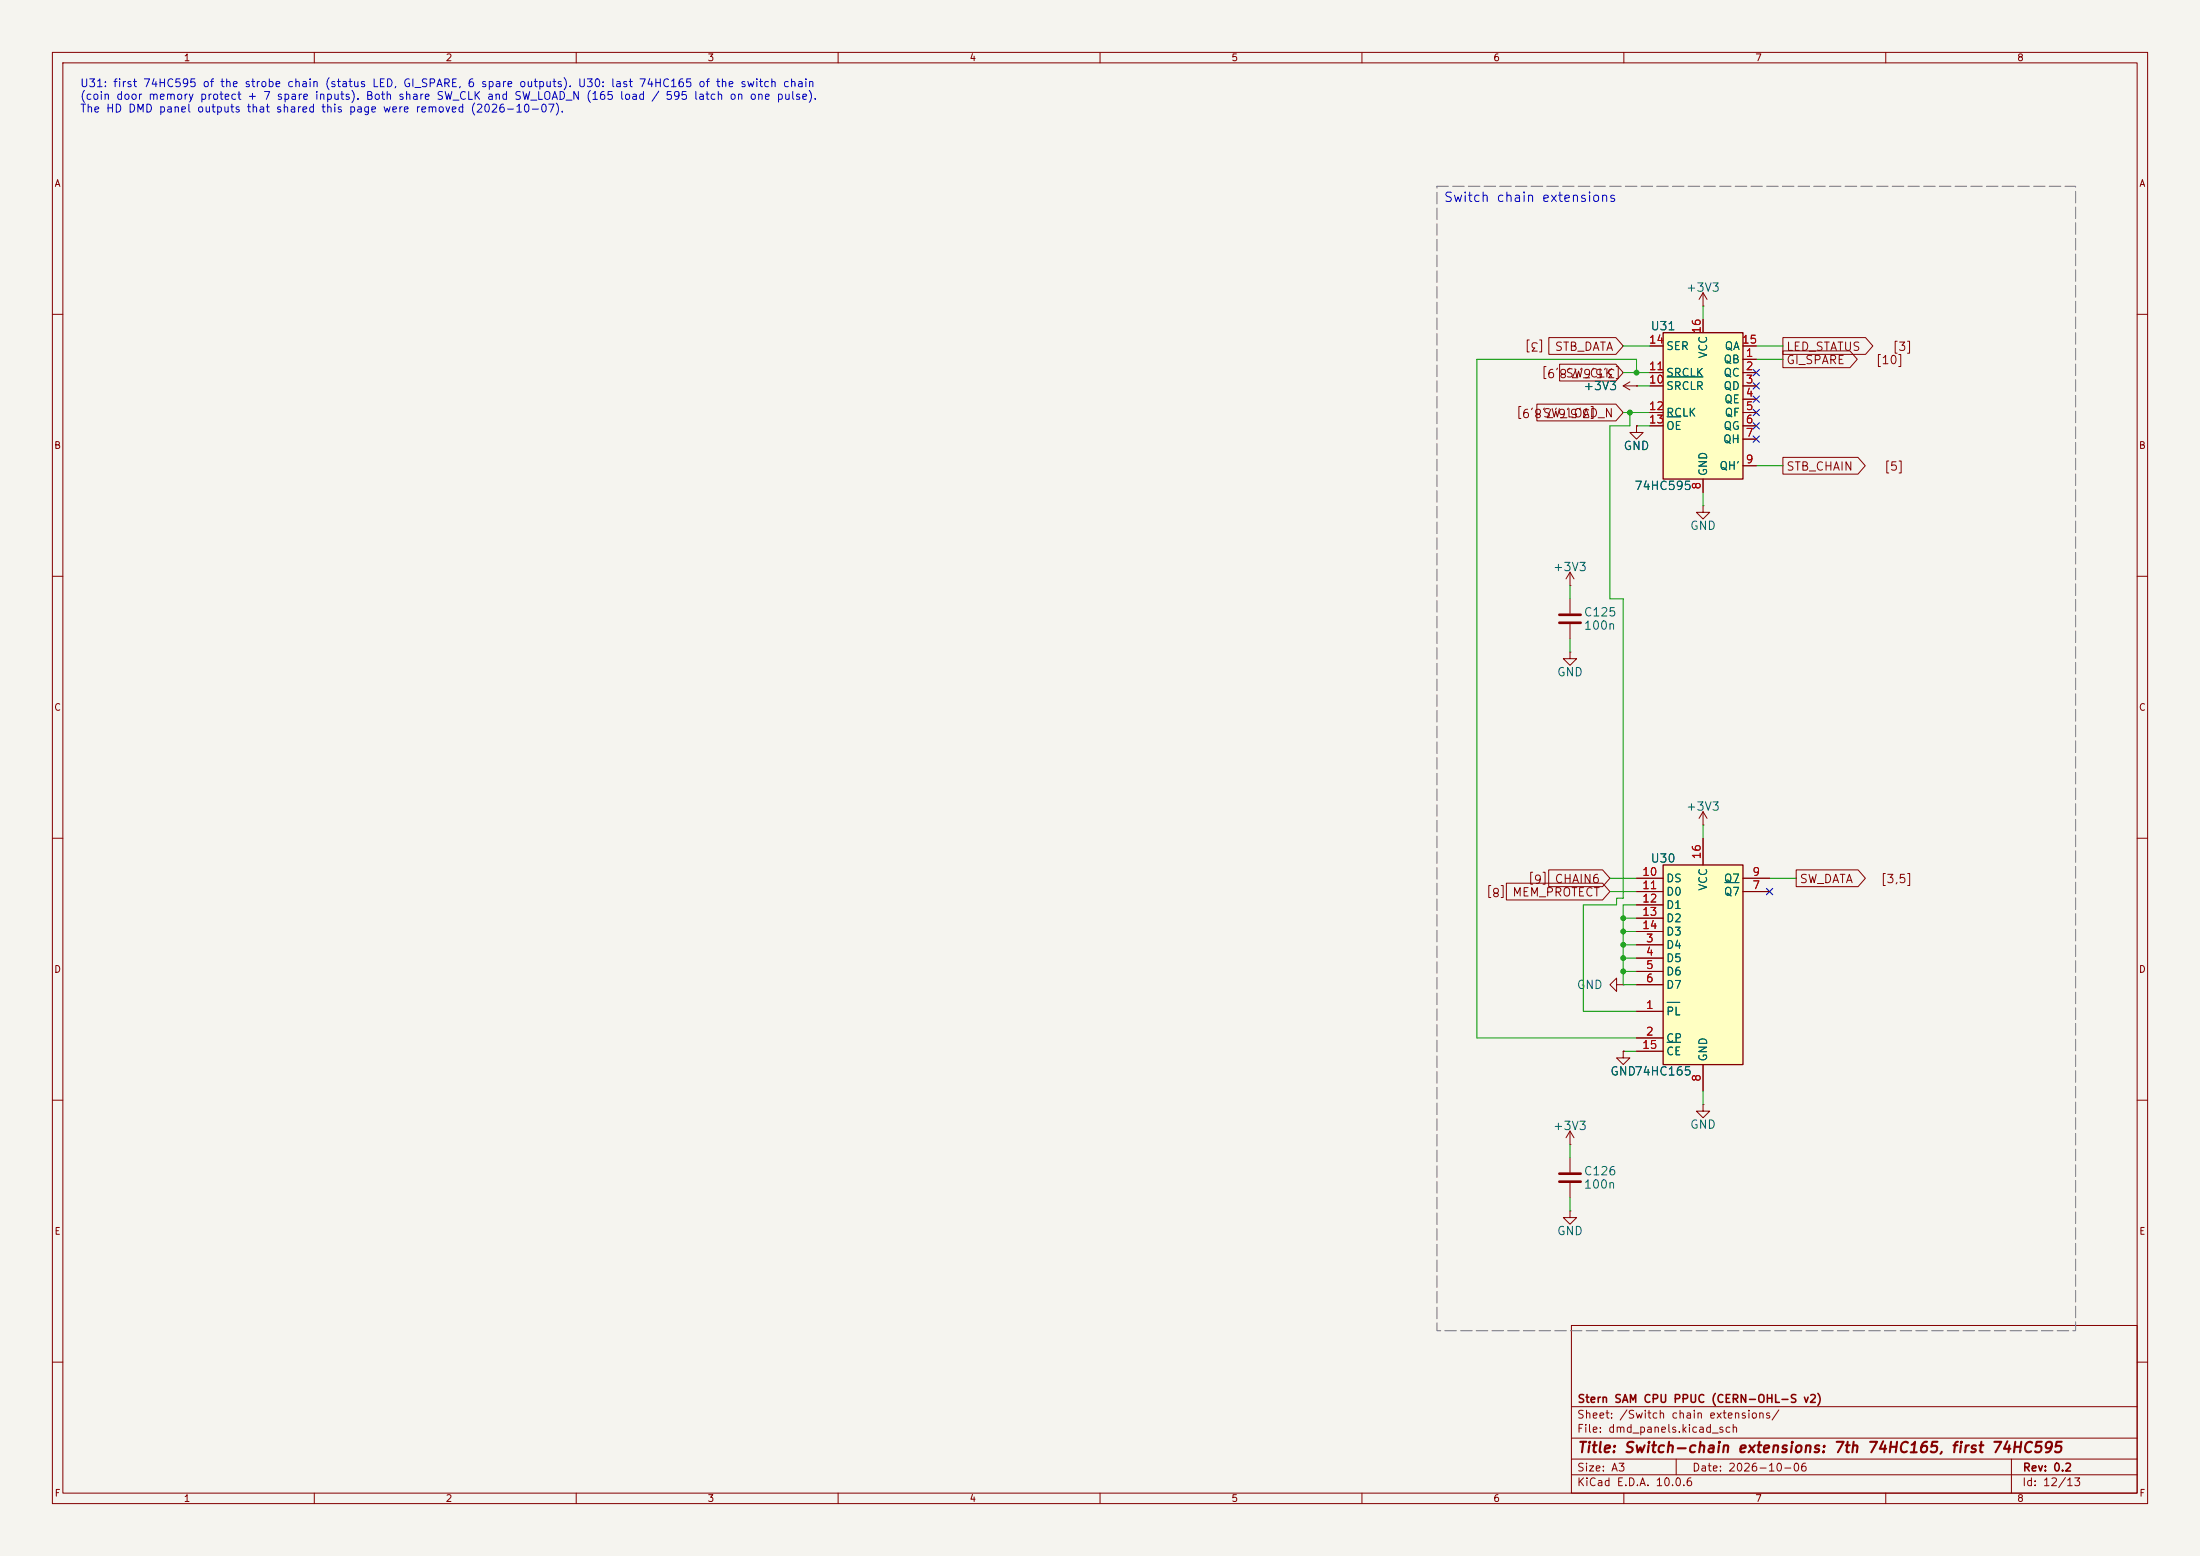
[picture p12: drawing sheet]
<svg xmlns="http://www.w3.org/2000/svg" width="420mm" height="297mm" viewBox="0 0 420 297" stroke-linecap="round" stroke-linejoin="round" font-family="sans-serif">
<path d="M0 0h420v297h-420z" fill="#f5f4ef" stroke="#f5f4ef" stroke-width=".19"/>
<g fill="none" stroke="#840000" stroke-width=".19">
<path d="M10 10h400v277h-400zM12 12h396v273h-396zM60 10v2M110 10v2M160 10v2M210 10v2M260 10v2M310 10v2M360 10v2M10 60h2M309.9 73.7l1.2 .7M309.9 73.7h2.5"/>
<path d="M311.1 72.9l-1.2 .8M312.4 73.7h.1M408 60h2M10 110h2M299.7 111.8h.1M299.7 109.2l-.7 1.3M299.7 109.2l.8 1.3M299.7 109.2v2.6M408 110h2M299.7 124.5v1.2h1.3l-1.3 1.3-1.3-1.3h1.3M299.7 124.5h.1M10 160h2"/>
<path d="M408 160h2M10 210h2M309.9 200.7v1.2h1.2l-1.2 1.3-1.3-1.3h1.3M309.9 200.7h.1M408 210h2M300 253h108v32h-108zM10 260h2M300 278.5h108M300 274.5h108M300 268.5h108M320 278.5v3M384 278.5v6.5"/>
<path d="M408 260h2M60 285v2M110 285v2M160 285v2M210 285v2M260 285v2M300 281.5h108M310 285v2M360 285v2"/>
</g>
<path d="M317.5 165.1h15.2v38.1h-15.2z" fill="#ffffc2"/>
<path d="M317.5 165.1h15.2v38.1h-15.2z" fill="none" stroke="#840000" stroke-width=".25"/>
<g fill="none" stroke="#840000" stroke-width=".19">
<path d="M325.1 96.5v1.3h1.3l-1.3 1.3-1.3-1.3h1.3M325.1 96.5h.1M299.7 114.3v2.8M299.7 119.1v2.8M325.1 157.5h.1M325.1 154.9v2.6M325.1 154.9l-.7 1.3M325.1 154.9l.8 1.3M312.4 170.2h5.1M312.4 167.6h5.1M312.4 172.7h5.1M312.4 175.3h5.1"/>
<path d="M312.4 177.8h5.1M325.1 160v5.1M332.7 170.2h5.1M332.7 167.6h5.1M308.6 188v-1.3l-1.3 1.3 1.3 1.2v-1.2h1.3M309.9 188h.1M312.4 193h5.1M312.4 198.1h5.1M312.4 180.3h5.1M312.4 182.9h5.1M312.4 185.4h5.1M312.4 188h5.1"/>
<path d="M299.7 218.4h.1M299.7 215.9v2.5M299.7 215.9l-.7 1.3M299.7 215.9l.8 1.3M312.4 200.7h5.1M325.1 210.8v1.3h1.3l-1.3 1.3-1.3-1.3h1.3M325.1 210.8h.1M325.1 203.2v5.1M299.7 231.1v1.3h1.3l-1.3 1.3-1.3-1.3h1.3M299.7 231.1h.1M299.7 221v2.8M299.7 225.8v2.8"/>
</g>
<path d="M329.3 168.5h2.7M318.3 191.3h2.4M318.3 198.9h2.5" fill="none" stroke="#006464" stroke-width=".19"/>
<path d="M297.7 117.3h4.1M297.7 118.9h4.1M297.7 224h4.1M297.7 225.6h4.1" fill="none" stroke="#840000" stroke-width=".51"/>
<path d="M317.5 63.5h15.2v27.9h-15.2z" fill="#ffffc2"/>
<path d="M317.5 63.5h15.2v27.9h-15.2z" fill="none" stroke="#840000" stroke-width=".25"/>
<g fill="none" stroke="#840000" stroke-width=".19">
<path d="M325.1 58.4h.1M325.1 55.9v2.5M325.1 55.9l-.7 1.3M325.1 55.9l.8 1.3M293.4 77.1h15.1l1.4 1.6-1.4 1.6h-15.1zM295.7 64.4h12.8l1.4 1.6-1.4 1.6h-12.8zM297.7 69.5h10.8l1.4 1.6-1.4 1.6h-10.8zM312.4 73.7h.1M315 71.1h2.5M315 73.7h2.5M315 78.7h2.5M315 66h2.5"/>
<path d="M325.1 61v2.5M332.7 68.6h2.6M332.7 71.1h2.6M332.7 73.7h2.6M332.7 76.2h2.6M332.7 78.7h2.6M332.7 66h2.6M340.4 64.4h15.7l1.4 1.6-1.4 1.6h-15.7zM340.4 67h12.8l1.4 1.6-1.4 1.6h-12.8zM312.4 81.3v1.3h1.3l-1.3 1.2-1.3-1.2h1.3M312.4 81.3h.1M315 81.3h2.5"/>
<path d="M325.1 91.4v2.6M332.7 81.3h2.6M332.7 83.8h2.6M332.7 88.9h2.6M340.4 87.3h14.3l1.4 1.6-1.4 1.6h-14.3zM287.6 168.6h18.3l1.4 1.6-1.4 1.6h-18.3zM295.7 166h10.2l1.4 1.6-1.4 1.6h-10.2zM312.4 170.2h5.1M312.4 167.6h5.1M312.4 172.7h5.1M312.4 175.3h5.1M312.4 177.8h5.1"/>
<path d="M325.1 160v5.1M332.7 170.2h5.1M332.7 167.6h5.1M342.9 166h11.8l1.4 1.6-1.4 1.6h-11.8zM312.4 193h5.1M312.4 198.1h5.1M312.4 180.3h5.1M312.4 182.9h5.1M312.4 185.4h5.1M312.4 188h5.1M309.9 200.7h.1M312.4 200.7h5.1"/>
<path d="M325.1 203.2v5.1"/>
</g>
<path d="M318.3 71.9h6.8M318.3 79.6h2.6M329.3 168.5h2.7M318.3 191.3h2.4M318.3 198.9h2.5" fill="none" stroke="#006464" stroke-width=".19"/>
<g fill="none" stroke="#009600" stroke-width=".19">
<path d="M325.1 58.4v2.6M309.9 66h5.1M309.9 71.1h5.1M309.9 78.7h5.1M311.1 78.7v2.6h-3.8v33h2.6v57.2h-1.3v1.2h-6.3v20.3h10.1M312.4 71.1v-2.5h-30.5v129.5h30.5M312.4 73.7h2.6M335.3 68.6h5.1M335.3 66h5.1M312.4 81.3h2.6M325.1 94v2.5M335.3 88.9h5.1"/>
<path d="M299.7 111.8v2.5M299.7 121.9v2.6M325.1 157.5v2.5M307.3 167.6h5.1M307.3 170.2h5.1M309.9 177.8h2.5M309.9 175.3h2.5M312.4 172.7h-2.5v15.3h2.5M337.8 167.6h5.1M309.9 180.3h2.5M309.9 182.9h2.5M309.9 185.4h2.5"/>
<path d="M299.7 218.4v2.6M309.9 200.7h2.5M325.1 208.3v2.5M299.7 228.6v2.5"/>
</g>
<g fill="none" stroke="#000084" stroke-width=".19">
<path d="M334.7 75.6l1.2 1.2M334.7 78.1l1.2 1.2M334.7 70.5l1.2 1.2M334.7 73.1l1.2 1.2M335.9 75.6l-1.2 1.2M335.9 78.1l-1.2 1.2M335.9 70.5l-1.2 1.2M335.9 73.1l-1.2 1.2M334.7 83.2l1.2 1.2M334.7 80.7l1.2 1.2M335.9 83.2l-1.2 1.2M335.9 80.7l-1.2 1.2"/>
<path d="M337.2 169.6l1.2 1.2M338.4 169.6l-1.2 1.2"/>
</g>
<path d="M274.3 35.6h121.9v218.4h-121.9z" fill="none" stroke="#787878" stroke-width=".2" stroke-dasharray="2.2 .8"/>
<g fill="#009600" stroke="#009600" stroke-width=".19">
<circle cx="311.1" cy="78.7" r=".46"/>
<circle cx="312.4" cy="71.1" r=".46"/>
<circle cx="309.9" cy="180.3" r=".46"/>
<circle cx="309.9" cy="177.8" r=".46"/>
<circle cx="309.9" cy="185.4" r=".46"/>
<circle cx="309.9" cy="182.9" r=".46"/>
<circle cx="309.9" cy="175.3" r=".46"/>
</g>
<text font-size="2" fill="#840000" x="301" y="277.8">Title: Switch-chain extensions: 7th 74HC165, first 74HC595</text>
<text font-size="1.8" fill="#0000c2" x="275.5" y="39">Switch chain extensions</text>
<g font-size="1.6" fill="#006464">
<text x="321.8" y="56.1">+3V3</text>
<text x="315" y="63.4">U31</text>
<text x="302.2" y="74.9">+3V3</text>
<text x="309.8" y="86.3">GND</text>
<text x="311.9" y="93.9">74HC595</text>
<text x="322.5" y="101.5">GND</text>
<text x="296.4" y="109.4">+3V3</text>
<text x="302.2" y="118.1">C125</text>
<text x="302.2" y="120.6">100n</text>
<text x="297.1" y="129.5">GND</text>
<text x="321.8" y="155.1">+3V3</text>
<text x="315" y="165">U30</text>
<text x="300.9" y="189.2">GND</text>
<text x="307.3" y="205.7">GND74HC165</text>
<text x="322.5" y="215.8">GND</text>
<text x="296.4" y="216.1">+3V3</text>
<text x="302.2" y="224.7">C126</text>
<text x="302.2" y="227.3">100n</text>
<text x="297.1" y="236.2">GND</text>
</g>
<g font-size="1.6" fill="#840000">
<text x="294.9" y="64.9" transform="rotate(-180 294.9 64.9)">[3]</text>
<text x="296.7" y="67.4">STB_DATA</text>
<text x="309.5" y="70" transform="rotate(-180 309.5 70)">[3,5,6,7,8,9]</text>
<text x="340.9" y="67.4">LED_STATUS</text>
<text x="340.9" y="69.9">GI_SPARE</text>
<text x="358" y="69.9">[10]</text>
<text x="361.2" y="67.4">[3]</text>
<text x="298.8" y="72.5">SW_CLK</text>
<text x="304.7" y="77.6" transform="rotate(-180 304.7 77.6)">[3,5,6,7,8,9]</text>
<text x="294.4" y="80.1">SW_LOAD_N</text>
<text x="340.9" y="90.2">STB_CHAIN</text>
<text x="359.6" y="90.2">[5]</text>
<text x="295.6" y="166.5" transform="rotate(-180 295.6 166.5)">[6]</text>
<text x="287.6" y="169.1" transform="rotate(-180 287.6 169.1)">[8]</text>
<text x="288.6" y="171.5">MEM_PROTECT</text>
<text x="296.7" y="169">CHAIN6</text>
<text x="343.4" y="169">SW_DATA</text>
<text x="358.9" y="169">[3,5]</text>
</g>
<g font-size="1.5" fill="#0000c2">
<text x="15.2" y="17">U31: first 74HC595 of the strobe chain (status LED, GI_SPARE, 6 spare outputs). U30: last 74HC165 of the switch chain</text>
<text x="15.2" y="19.4">(coin door memory protect + 7 spare inputs). Both share SW_CLK and SW_LOAD_N (165 load / 595 latch on one pulse).</text>
<text x="15.2" y="21.8">The HD DMD panel outputs that shared this page were removed (2026-10-07).</text>
</g>
<g font-size="1.5" fill="#a90000">
<text x="314.7" y="65.9">14</text>
<text x="325" y="63.8" transform="rotate(-90 325 63.8)">16</text>
<text x="332.4" y="65.9">15</text>
<text x="314.7" y="71">11</text>
<text x="333.1" y="68.5">1</text>
<text x="333.1" y="71">2</text>
<text x="314.7" y="73.6">10</text>
<text x="333.1" y="73.6">3</text>
<text x="333.1" y="76.1">4</text>
<text x="314.7" y="78.6">12</text>
<text x="314.7" y="81.2">13</text>
<text x="333.1" y="78.6">5</text>
<text x="333.1" y="81.2">6</text>
<text x="333.1" y="83.7">7</text>
<text x="333.1" y="88.8">9</text>
<text x="325" y="93.6" transform="rotate(-90 325 93.6)">8</text>
<text x="313.4" y="167.5">10</text>
<text x="325" y="164.1" transform="rotate(-90 325 164.1)">16</text>
<text x="334.4" y="167.5">9</text>
<text x="313.4" y="170.1">11</text>
<text x="313.4" y="172.6">12</text>
<text x="334.4" y="170.1">7</text>
<text x="313.4" y="175.2">13</text>
<text x="313.4" y="177.7">14</text>
<text x="314.1" y="180.2">3</text>
<text x="314.1" y="182.8">4</text>
<text x="314.1" y="185.3">5</text>
<text x="314.1" y="187.9">6</text>
<text x="314.1" y="192.9">1</text>
<text x="313.4" y="200.6">15</text>
<text x="314.1" y="198">2</text>
<text x="325" y="206.6" transform="rotate(-90 325 206.6)">8</text>
</g>
<g font-size="1.5" fill="#006464">
<text x="318" y="67.2">SER</text>
<text x="326.3" y="68.5" transform="rotate(-90 326.3 68.5)">VCC</text>
<text x="328.9" y="69.7">QB</text>
<text x="329.1" y="67.2">QA</text>
<text x="318" y="74.8">SRCLR</text>
<text x="318" y="72.3">SRCLK</text>
<text x="328.9" y="72.3">QC</text>
<text x="328.9" y="74.8">QD</text>
<text x="329.1" y="77.3">QE</text>
<text x="318" y="79.9">RCLK</text>
<text x="318" y="82.4">OE</text>
<text x="328.9" y="82.4">QG</text>
<text x="329.1" y="79.9">QF</text>
<text x="328.8" y="85">QH</text>
<text x="326.3" y="91" transform="rotate(-90 326.3 91)">GND</text>
<text x="328.1" y="90">QH'</text>
<text x="318" y="168.8">DS</text>
<text x="318" y="171.3">D0</text>
<text x="318" y="173.9">D1</text>
<text x="326.3" y="170.1" transform="rotate(-90 326.3 170.1)">VCC</text>
<text x="329" y="171.3">Q7</text>
<text x="329" y="168.8">Q7</text>
<text x="318" y="176.4">D2</text>
<text x="318" y="178.9">D3</text>
<text x="318" y="181.5">D4</text>
<text x="318" y="184">D5</text>
<text x="318" y="186.6">D6</text>
<text x="318" y="189.1">D7</text>
<text x="318" y="194.2">PL</text>
<text x="318" y="199.3">CP</text>
<text x="318" y="201.8">CE</text>
<text x="326.3" y="202.7" transform="rotate(-90 326.3 202.7)">GND</text>
</g>
<g font-size="1.5" fill="#840000">
<text x="301" y="268.1">Stern SAM CPU PPUC (CERN-OHL-S v2)</text>
<text x="300.9" y="273.8">File: dmd_panels.kicad_sch</text>
<text x="300.9" y="271.1">Sheet: /Switch chain extensions/</text>
<text x="300.9" y="281.2">Size: A3</text>
<text x="322.9" y="281.2">Date: 2026-10-06</text>
<text x="386" y="281.2">Rev: 0.2</text>
<text x="300.9" y="284">KiCad E.D.A. 10.0.6</text>
<text x="385.9" y="284">Id: 12/13</text>
</g>
<g font-size="1.3" fill="#840000">
<text x="35" y="12">1</text>
<text x="85" y="12">2</text>
<text x="135" y="12">3</text>
<text x="185" y="12">4</text>
<text x="235" y="12">5</text>
<text x="285" y="12">6</text>
<text x="335" y="12">7</text>
<text x="385" y="12">8</text>
<text x="10.3" y="36">A</text>
<text x="408.3" y="36">A</text>
<text x="10.2" y="86">B</text>
<text x="408.2" y="86">B</text>
<text x="10.2" y="136">C</text>
<text x="408.2" y="136">C</text>
<text x="10.2" y="186">D</text>
<text x="408.2" y="186">D</text>
<text x="10.3" y="236">E</text>
<text x="408.3" y="236">E</text>
<text x="10.3" y="286">F</text>
<text x="35" y="287">1</text>
<text x="85" y="287">2</text>
<text x="135" y="287">3</text>
<text x="185" y="287">4</text>
<text x="235" y="287">5</text>
<text x="285" y="287">6</text>
<text x="335" y="287">7</text>
<text x="385" y="287">8</text>
<text x="408.3" y="286">F</text>
</g>
</svg>
